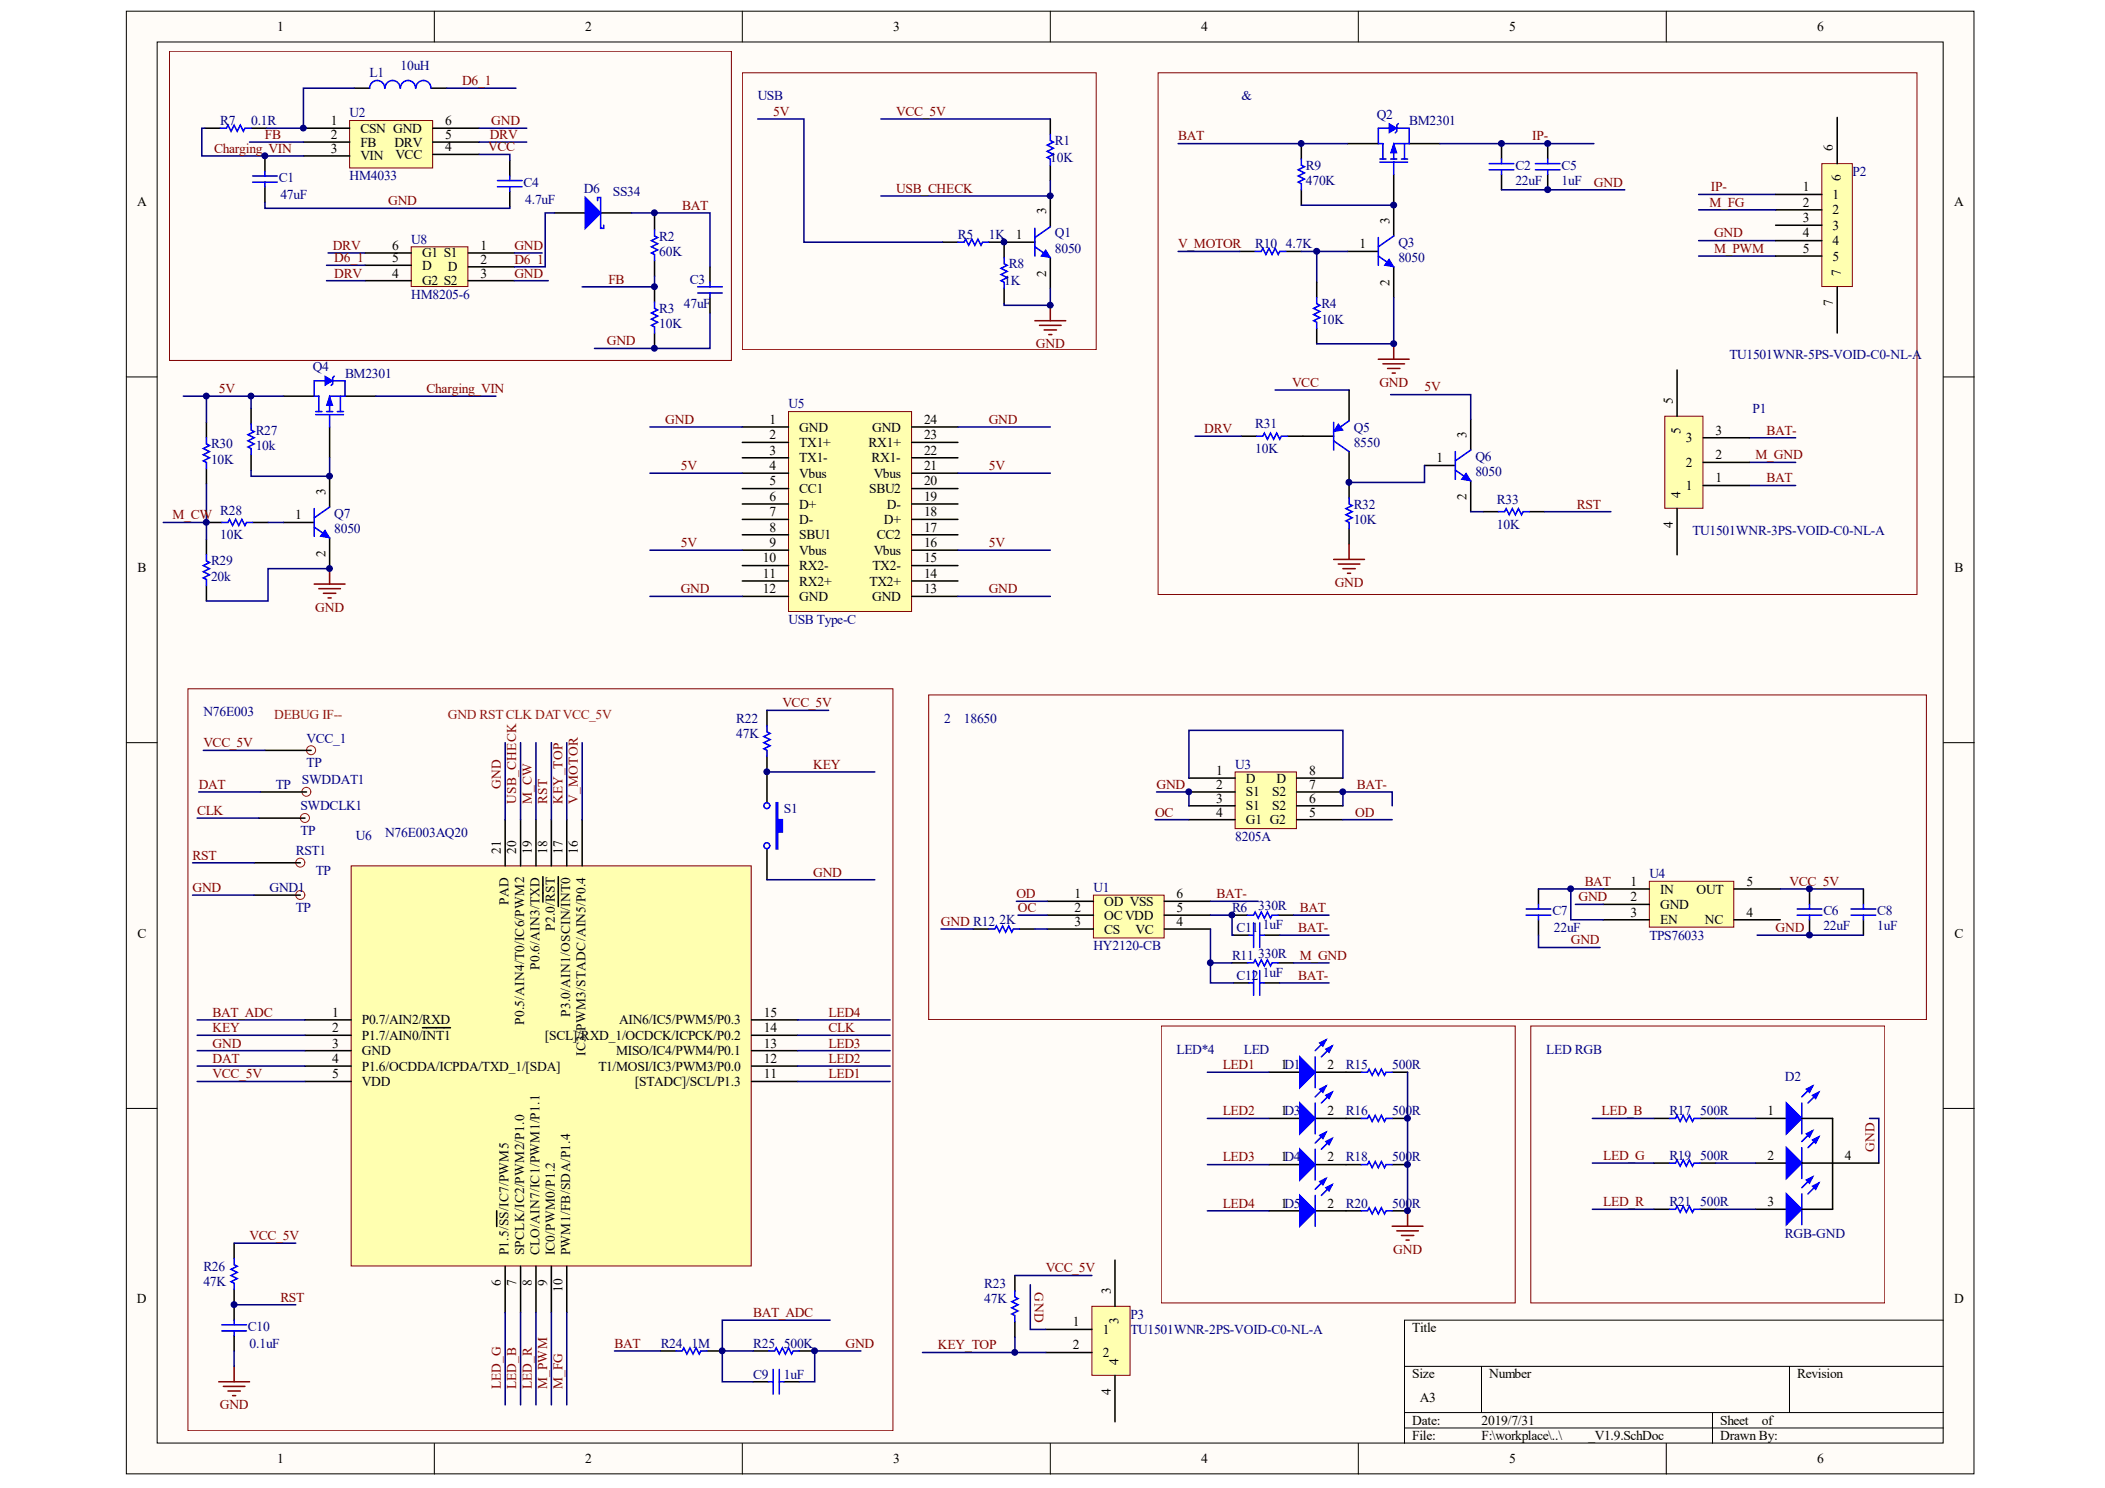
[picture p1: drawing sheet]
# Altium project 风扇_V1.9.PrjPCB
1 sheet, 73 parts. Net scope: global (net labels, ports and power ports of the same name join across sheets).
Board file: 风扇_V1.9.PcbDoc

## Sheet 风扇_V1.9.SchDoc: 风扇-衣架
size 304 x 241 mm

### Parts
C1  47uF  [C-0603]
C2  22uF  [C-0603]
C3  47uF  [C-0603]
C4  4.7uF  [C-0402]
C5  1uF  [C-0402]
C6  22uF  [C-0603]
C7  22uF  [C-0603]
C8  1uF  [C-0402]
C9  1uF  [C-0402]
C10  0.1uF  [C-0402]
C11  1uF  [C-0402]
C12  1uF  [C-0402]
D1  LED0  [LED-0603]  (value not drawn)
D2  RGB-GND  [0603*2-LED]
D3  LED0  [LED-0603]  (value not drawn)
D4  LED0  [LED-0603]  (value not drawn)
D5  LED0  [LED-0603]  (value not drawn)
D6  SS34  [DSMD]
GND1  TP  [TP-1.5]
L1  10uH  [L-SMD]
P1  TU1501WNR-3PS-VOID-C0-NL-A  [TU1501WNR-3PS-VOID-*-NL-A]
P2  TU1501WNR-5PS-VOID-C0-NL-A  [TU1501WNR-5PS-VOID-*-NL-A]
P3  TU1501WNR-2PS-VOID-C0-NL-A  [TU1501WNR-2PS-VOID-*-NL-A]
Q1  8050  [SOT-23]
Q2  BM2301  [SOT-23]
Q3  8050  [SOT-23]
Q4  BM2301  [SOT-23]
Q5  8550  [SOT-23]
Q6  8050  [SOT-23]
Q7  8050  [SOT-23]
R1  10K  [R-0402]
R2  60K  [R-0402]
R3  10K  [R-0402]
R4  10K  [R-0402]
R5  1K  [R-0402]
R6  330R  [R-0402]
R7  0.1R  [R-0402]
R8  1K  [R-0402]
R9  470K  [R-0402]
R10  4.7K  [R-0402]
R11  330R  [R-0402]
R12  2K  [R-0402]
R15  500R  [R-0402]
R16  500R  [R-0402]
R17  500R  [R-0402]
R18  500R  [R-0402]
R19  500R  [R-0402]
R20  500R  [R-0402]
R21  500R  [R-0402]
R22  47K  [R-0402]
R23  47K  [R-0402]
R24  1M  [R-0402]
R25  500K  [R-0402]
R26  47K  [R-0402]
R27  10k  [R-0402]
R28  10K  [R-0402]
R29  20k  [R-0402]
R30  10K  [R-0402]
R31  10K  [R-0402]
R32  10K  [R-0402]
R33  10K  [R-0402]
RST1  TP  [TP-1.5]
S1  SW-PB  [SWITCH-4P-SMT]  (value not drawn)
SWDCLK1  TP  [TP-1.5]
SWDDAT1  TP  [TP-1.5]
U1  HY2120-CB  [SOT-23-6L]
U2  HM4033  [SOT-23-6L]
U3  8205A  [TSSOP8]
U4  TPS76033  [SOT-23-5]
U5  USB Type-C  [USB-type C]
U6  N76E003AQ20  [QFN-20 0.4mm]
U8  HM8205-6  [SOT-23-6L]
VCC_1  TP  [TP-1.5]

### Blocks framed on the sheet
双节锂电池充电: C1 C3 C4 D6 L1 R2 R3 R7 U2 U8
USB 插入检测: Q1 R1 R5 R8
电机控制&电流: C2 C5 P1 P2 Q2 Q3 Q5 Q6 R4 R9 R10 R31-R33
2节18650 锂电池串联保护电路: C6-C8 C11 C12 R6 R11 R12 U1 U3 U4
LED*4 白色LED: D1 D3-D5 R15 R16 R18 R20
LED RGB: D2 R17 R19 R21

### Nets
GND: C1.2 C2.1 C3.1 C4.2 C5.1 C6.1 C7.1 C8.1 C9.1 C10.1 D2.4 GND1.1 P2.4 P3.1 Q1.2(E) Q3.2(E) Q7.2(E) R3.2 R4.1 R8.2 R12.1 R15.2 R16.2 R18.2 R20.2 R25.2 R29.2 R32.1 S1.2 U2.6(GND) U3.2(S1) U3.3(S1) U4.2(GND) U5.1(GND) U5.12(GND) U5.13(GND) U5.24(GND) U6.3(GND) U6.21(PAD) U8.1(S1) U8.3(S2)
5V: Q4.2(D) Q6.3(C) R5.1 R27.2 R30.1 U5.4(Vbus) U5.9(Vbus) U5.16(Vbus) U5.21(Vbus)
BAT: C3.2 C7.2 D6.1(K) P1.1 Q2.2(D) R2.1 R6.2 R9.2 R24.1 U4.1(IN) U4.3(EN)
BAT-: C11.1 C12.1 P1.3 U1.6(VSS) U3.6(S2) U3.7(S2)
BAT_ADC: C9.2 R24.2 R25.1 U6.1(P0.7/AIN2/RXD)
Charging_VIN: C1.1 Q4.3(S) R7.2 U2.3(VIN)
CLK: SWDCLK1.1 U6.14([SCL]/RXD_1/OCDCK/ICPCK/P0.2)
D6_1: D6.3(A) L1.2 U8.2(D) U8.5(D)
DAT: SWDDAT1.1 U6.4(P1.6/OCDDA/ICPDA/TXD_1/[SDA])
DRV: R31.1 U2.5(DRV) U8.4(G2) U8.6(G1)
FB: R2.2 R3.1 U2.2(FB)
IP-: C2.2 C5.2 P2.1 Q2.3(S)
KEY: R22.1 S1.1 U6.2(P1.7/AIN0/~{INT1})
KEY_TOP: P3.2 R23.1 U6.17(P3.0/AIN1/OSCIN/~{INT0})
LED1: D1.1(A) U6.11([STADC]/SCL/P1.3)
LED2: D3.1(A) U6.12(T1/MOSI/IC3/PWM3/P0.0)
LED3: D4.1(A) U6.13(MISO/IC4/PWM4/P0.1)
LED4: D5.1(A) U6.15(AIN6/IC5/PWM5/P0.3)
LED_B: R17.1 U6.7(SPCLK/IC2/PWM2/P1.0)
LED_G: R19.1 U6.6(P1.5/~{SS}/IC7/PWM5)
LED_R: R21.1 U6.8(CLO/AIN7/IC1/PWM1/P1.1)
M_CW: R28.2 R29.1 R30.2 U6.19(P0.6/AIN3/TXD)
M_FG: P2.2 U6.10(PWM1/FB/SDA/P1.4)
M_GND: P1.2 R11.2
M_PWM: P2.5 U6.9(IC0/PWM0/P1.2)
OC: U1.2(OC) U3.4(G1)
OD: U1.1(OD) U3.5(G2)
RST: C10.2 R26.1 R33.1 RST1.1 U6.18(P2.0/~{RST})
USB_CHECK: Q1.3(C) R1.1 U6.20(P0.5/AIN4/T0/IC6/PWM2)
V_MOTOR: R10.1 U6.16(IC3/PWM3/STADC/AIN5/P0.4)
VCC: C4.1 Q5.3(E) U2.4(VCC)
VCC_5V: C6.2 C8.2 R1.2 R22.2 R23.2 R26.2 U4.5(OUT) U6.5(VDD) VCC_1.1
NetC11_2: C11.2 R6.1 U1.5(VDD)
NetC12_2: C12.2 R11.1 U1.4(VC)
NetD1_2: D1.2(K) R15.1
NetD2_1: D2.1 R17.2
NetD2_2: D2.2 R19.2
NetD2_3: D2.3 R21.2
NetD3_2: D3.2(K) R16.1
NetD4_2: D4.2(K) R18.1
NetD5_2: D5.2(K) R20.1
NetL1_1: L1.1 R7.1 U2.1(CSN)
NetQ1_1: Q1.1(B) R5.2 R8.1
NetQ2_1: Q2.1(G) Q3.3(C) R9.1
NetQ3_1: Q3.1(B) R4.2 R10.2
NetQ4_1: Q4.1(G) Q7.3(C) R27.1
NetQ5_1: Q5.1(C) Q6.1(B) R32.2
NetQ5_2: Q5.2(B) R31.2
NetQ6_2: Q6.2(E) R33.2
NetQ7_1: Q7.1(B) R28.1
NetR12_2: R12.2 U1.3(CS)
NetU3_1: U3.1(D) U3.8(D)

Not connected (* = marked no-connect by the designer): P1 4 5; P2 3 6 7; P3 3 4; U4 4(NC); U5 2(TX1+) 3(TX1-) 5(CC1) 6(D+) 7(D-) 8(SBU1) 10(RX2-) 11(RX2+) 14(TX2+) 15(TX2-) 17(CC2) 18(D+) 19(D-) 20(SBU2) 22(RX1-) 23(RX1+)

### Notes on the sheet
- N76E003
- (near VCC_1) DEBUG IF--放在一起，顺序为GND RST CLK DAT VCC_5V
